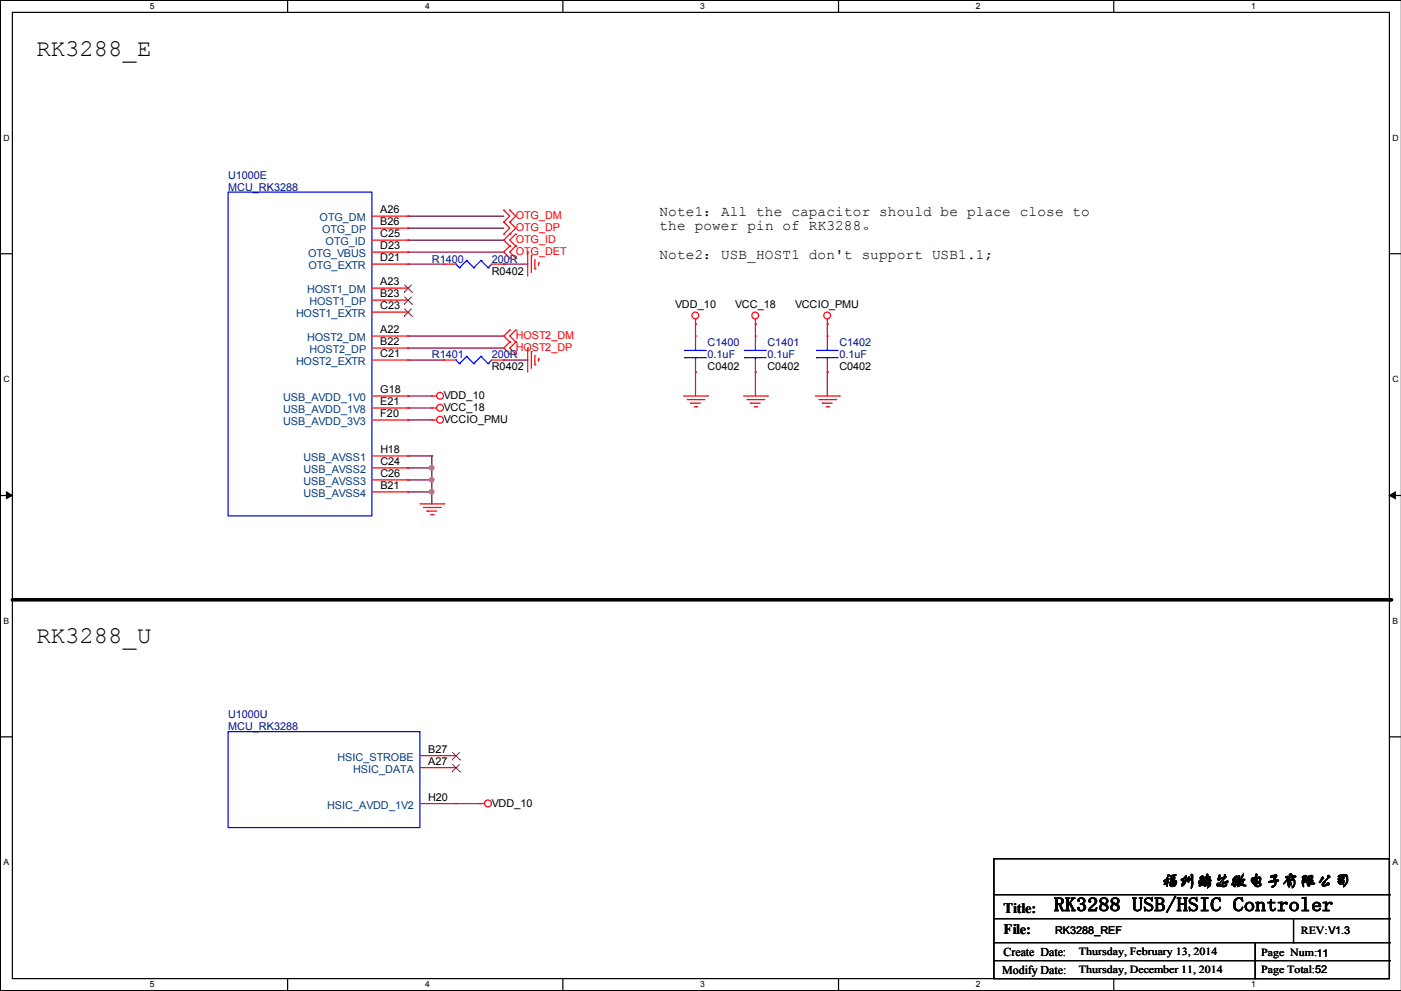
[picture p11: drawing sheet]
<svg xmlns="http://www.w3.org/2000/svg" width="297mm" height="210mm" viewBox="0 0 297 210" stroke-linecap="round" stroke-linejoin="round" font-family="sans-serif">
<path d="M2.6 2.6h291.9v204.7h-291.9zM297 .1h-296.9v209.8h296.9" fill="none" stroke="#000" stroke-width=".25"/>
<g fill="#fff">
<path d="M31.7 .3h1.1v2.1h-1.1z"/>
<path d="M31.7 207.6h1.1v2h-1.1z"/>
</g>
<path d="M61 .1v2.5M61 207.3v2.6" fill="none" stroke="#000" stroke-width=".25"/>
<g fill="#fff">
<path d="M90.1 .3h1v2.1h-1z"/>
<path d="M90.1 207.6h1v2h-1z"/>
</g>
<path d="M119.3 .1v2.5M119.3 207.3v2.6" fill="none" stroke="#000" stroke-width=".25"/>
<g fill="#fff">
<path d="M148.4 .3h1v2.1h-1z"/>
<path d="M148.4 207.6h1v2h-1z"/>
</g>
<path d="M177.7 .1v2.5M177.7 207.3v2.6" fill="none" stroke="#000" stroke-width=".25"/>
<g fill="#fff">
<path d="M206.8 .3h1.1v2.1h-1.1z"/>
<path d="M206.8 207.6h1.1v2h-1.1z"/>
</g>
<path d="M236.1 .1v2.5M236.1 207.3v2.6" fill="none" stroke="#000" stroke-width=".25"/>
<g fill="#fff">
<path d="M265.2 .3h1v2.1h-1z"/>
<path d="M265.2 207.6h1v2h-1z"/>
<path d="M.8 28.2h1.2v2h-1.2z"/>
<path d="M295.1 28.2h1.3v2h-1.3z"/>
<path d="M.8 79.3h1.2v2.1h-1.2z"/>
<path d="M295.1 79.3h1.3v2.1h-1.3z"/>
</g>
<path d="M.1 53.8h2.5M294.5 53.8h2.5" fill="none" stroke="#000" stroke-width=".25"/>
<g fill="#fff">
<path d="M.8 130.6h1.1v2h-1.1z"/>
<path d="M295.1 130.6h1.2v2h-1.2z"/>
</g>
<path d="M.1 105h2.5M294.5 105h2.5" fill="none" stroke="#000" stroke-width=".25"/>
<path d="M1.4 104.2l1.2 .8-1.2 .7zM294.5 105l1.2-.8v1.5z" fill="#000" stroke="#000" stroke-width=".21"/>
<g fill="#fff">
<path d="M.8 181.7h1.1v2h-1.1z"/>
<path d="M295.1 181.7h1.1v2h-1.1z"/>
</g>
<g fill="none" stroke="#000" stroke-width=".25">
<path d="M.1 156.1h2.5M294.5 156.1h2.5M210.7 181.9h83.8v25.4h-83.8zM210.7 189.6h83.8M210.7 194.6h83.8M210.7 199.7h83.8M266 199.7v7.6M274.2 199.7h.1M274.2 194.6v5.1M294.5 189.6h.1M294.5 194.6h.1M294.5 199.7h.1"/>
<path d="M210.7 203.5h83.8M266 207.3h.1M294.5 203.5h.1"/>
</g>
<path d="M2.6 127.1h292.1" fill="none" stroke="#000" stroke-width=".76"/>
<circle cx="294.7" cy="127.1" r=".38" fill="#000"/>
<g fill="none" stroke="#800040" stroke-width=".25">
<path d="M86.4 50.9h.1M86.4 45.8h.1M86.4 56h.1M86.4 48.3h.1M86.4 53.4h.1M86.4 50.9h20.4M86.4 45.8h20.4M86.4 56h7.7M86.4 48.3h20.4M86.4 53.4h20.4M106.8 56h.1M106.8 56h5"/>
<path d="M86.4 73.7h.1M86.4 71.2h.1M86.4 76.3h.1M86.4 73.7h20.4M86.4 71.2h20.4M86.4 76.3h7.7M106.8 76.3h.1M106.8 76.3h5M147.4 68.7h.1M147.4 78.8h.1M147.4 68.7v2.5M147.4 78.8v5.1"/>
<path d="M160.1 68.7h.1M160.1 78.8h.1M160.1 68.7v2.5M160.1 78.8v5.1M175.3 68.7h.1M175.3 78.8h.1M175.3 68.7v2.5M175.3 78.8v5.1M86.4 99.1h.1M86.4 96.6h.1M86.4 89h.1M86.4 86.4h.1"/>
<path d="M86.4 83.9h.1M86.4 99.1h5.1M86.4 96.6h5.1M86.4 89h5.1M86.4 86.4h5.1M86.4 83.9h5.1M91.5 96.6h.1M91.5 99.1h.1M91.5 96.6v10.2M86.4 104.2h.1M86.4 101.7h.1M86.4 104.2h5.1"/>
<path d="M86.4 101.7h5.1M91.5 104.2h.1M91.5 101.7h.1M96.6 170.3h.1M96.6 170.3h5.1"/>
</g>
<g fill="#f0f" stroke="#f0f" stroke-width=".25">
<circle cx="91.5" cy="99.1" r=".47"/>
<circle cx="91.5" cy="104.2" r=".47"/>
<circle cx="91.5" cy="101.6" r=".47"/>
</g>
<g fill="none" stroke="#f00" stroke-width=".25">
<path d="M78.8 45.8h7.6M78.8 48.3h7.6M78.8 53.4h7.6M78.8 50.9h7.6M78.8 56h7.6M86.4 45.8h.1M86.4 48.3h.1M86.4 53.4h.1M86.4 50.9h.1M86.4 56h.1M94.1 56h.1M94.1 56h2.5"/>
<path d="M104.2 56h2.6M106.8 47.1h.1M106.8 44.5h.1M106.8 49.6h.1M106.8 56h.1M106.8 44.5l1.2 1.3-1.2 1.3M106.8 47.1l1.2 1.2-1.2 1.3M108 47.1h.1M108 44.5h.1M108 49.6h.1M108 52.2h.1M108 54.7h.1"/>
<path d="M108 44.5l1.3 1.3-1.3 1.3M108 47.1l1.3 1.2-2.5 2.6 1.2 1.3M108 52.2l-1.2 1.2 1.2 1.3M109.3 52.2h.1M109.3 49.6h.1M109.3 54.7h.1M109.3 49.6l-1.3 1.3 1.3 1.3M109.3 52.2l-1.3 1.2 1.3 1.3M111.8 53.4h.1M111.8 53.4v5.1M112.6 54.2h.1M112.6 54.2v3.5"/>
<path d="M113.4 57h.1M113.4 54.9v2.1M114.1 55.7h.1M114.1 55.7v.5M78.8 61h7.6M78.8 63.6h7.6M78.8 76.3h7.6M78.8 71.2h7.6M78.8 73.7h7.6M78.8 66.1h7.6M86.4 61h.1M86.4 63.6h.1"/>
<path d="M86.4 76.3h.1M86.4 71.2h.1M86.4 73.7h.1M86.4 66.1h.1M94.1 76.3h.1M94.1 76.3h2.5M104.2 76.3h2.6M106.8 76.3h.1M108 75h.1M108 72.5h.1M108 69.9h.1M108 72.5l-1.2 1.2 1.2 1.3"/>
<path d="M108 69.9l-1.2 1.3 1.2 1.3M109.3 75h.1M109.3 72.5h.1M109.3 69.9h.1M109.3 72.5l-1.3 1.2 1.3 1.3M109.3 69.9l-1.3 1.3 1.3 1.3M111.8 73.7h.1M111.8 73.7v5.1M112.6 74.5h.1M112.6 74.5v3.6M113.4 77.3h.1M113.4 75.3v2"/>
<path d="M114.1 76h.1M114.1 76v.5M147.4 68.7h.1M147.4 78.8h.1M147.4 71.2h.1M147.4 67.6v1.1M147.4 71.2v2.5M147.4 76.3v2.5M160.1 68.7h.1M160.1 78.8h.1M160.1 71.2h.1M160.1 67.6v1.1"/>
<path d="M160.1 71.2v2.5M160.1 76.3v2.5M175.3 68.7h.1M175.3 78.8h.1M175.3 71.2h.1M175.3 67.6v1.1M175.3 71.2v2.5M175.3 76.3v2.5M78.8 89h7.6M78.8 83.9h7.6M78.8 86.4h7.6M78.8 96.6h7.6"/>
<path d="M78.8 99.1h7.6M86.4 83.9h.1M86.4 89h.1M86.4 86.4h.1M86.4 96.6h.1M86.4 99.1h.1M91.5 89h.1M91.5 83.9h.1M91.5 86.4h.1M91.5 89h1M91.5 83.9h1M91.5 86.4h1"/>
<path d="M144.9 83.9h5M145.6 84.7h3.6M146.4 85.4h.1M146.4 85.4h2M147.2 86.2h.5M147.7 86.2h.1M149.2 84.7h.1M149.9 83.9h.1M157.6 83.9h5M158.3 84.7h3.6M159.1 85.4h.1M159.1 85.4h2"/>
<path d="M159.9 86.2h.5M160.4 86.2h.1M161.9 84.7h.1M162.6 83.9h.1M172.8 83.9h5.1M173.6 84.7h3.5M174.3 85.4h.1M174.3 85.4h2.1M175.1 86.2h.5M175.6 86.2h.1M177.1 84.7h.1M177.9 83.9h.1"/>
<path d="M78.8 101.7h7.6M78.8 104.2h7.6M86.4 101.7h.1M86.4 104.2h.1M89 106.8h5.1M89.7 107.5h3.6M90.5 108.3h.1M90.5 108.3h2M91.3 109.1h.5M91.8 109.1h.1M93.3 107.5h.1M94.1 106.8h.1"/>
<path d="M89 170.3h7.6M89 160.1h7.6M89 162.6h7.6M96.6 160.1h.1M96.6 162.6h.1M96.6 170.3h.1M101.7 170.3h.1M101.7 170.3h1"/>
<circle cx="147.4" cy="66.8" r=".72"/>
<circle cx="160.1" cy="66.8" r=".72"/>
<circle cx="175.3" cy="66.8" r=".72"/>
<circle cx="93.3" cy="86.4" r=".72"/>
<circle cx="93.3" cy="88.9" r=".72"/>
<circle cx="93.3" cy="83.9" r=".72"/>
<circle cx="103.4" cy="170.2" r=".72"/>
</g>
<g fill="none" stroke="#00f" stroke-width=".25">
<path d="M48.3 40.7h30.5v68.6h-30.5zM96.6 56h.1M96.6 56l.8 .7M97.4 56.7h.1M98.9 55.2h.1M98.9 55.2l1.5 1.5M98.9 55.2l-1.5 1.5M100.4 56.7h.1M101.9 55.2h.1M101.9 55.2l1.6 1.5M101.9 55.2l-1.5 1.5M103.5 56.7h.1"/>
<path d="M104.2 56l-.7 .7M96.6 76.3h.1M96.6 76.3l.8 .7M97.4 77h.1M98.9 75.5h.1M98.9 75.5l1.5 1.5M98.9 75.5l-1.5 1.5M100.4 77h.1M101.9 75.5h.1M101.9 75.5l1.6 1.5M101.9 75.5l-1.5 1.5M103.5 77h.1"/>
<path d="M104.2 76.3l-.7 .7M145.1 74.3h.1M145.1 75.8h.1M145.1 74.3h4.6M145.1 75.8h4.6M147.4 75.8h.1M147.4 74.3h.1M147.4 73.7v.6M147.4 75.8v.5M157.8 74.3h.1M157.8 75.8h.1M157.8 74.3h4.6"/>
<path d="M157.8 75.8h4.6M160.1 75.8h.1M160.1 74.3h.1M160.1 73.7v.6M160.1 75.8v.5M173.1 74.3h.1M173.1 75.8h.1M173.1 74.3h4.5M173.1 75.8h4.5M175.3 75.8h.1M175.3 74.3h.1M175.3 73.7v.6"/>
<path d="M175.3 75.8v.5M48.3 155h40.7v20.3h-40.7z"/>
</g>
<g fill="none" stroke="#804000" stroke-width=".21">
<path d="M85.6 61.9h.1M85.6 64.5h.1M85.6 67h.1M85.7 60.3l1.6 1.6M85.7 62.9l1.6 1.6M85.7 65.4l1.6 1.6M87.2 60.3l-1.6 1.6M87.2 62.9l-1.6 1.6M87.2 65.4l-1.6 1.6M87.3 61.9h.1M87.3 64.5h.1M87.3 67h.1"/>
<path d="M95.9 159.4l1.6 1.6M97.4 159.4l-1.6 1.6M95.8 161h.1M95.8 163.5h.1M95.9 161.9l1.6 1.6M97.4 161.9l-1.6 1.6M97.5 161h.1M97.5 163.5h.1"/>
</g>
<g font-size="5.1">
<text x="7.7" y="11.9">RK3288_E</text>
<text x="7.7" y="136.3">RK3288_U</text>
</g>
<text font-size="4.1" x="223.4" y="193">RK3288 USB/HSIC Controler</text>
<text font-size="3.6" x="246.2" y="187.7">福州瑞芯微电子有限公司</text>
<g font-size="3">
<text x="139.8" y="45.7">Note1：All the capacitor should be place close to</text>
<text x="139.8" y="48.8">the power pin of RK3288。</text>
<text x="139.8" y="54.9">Note2：USB_HOST1 don't support USB1.1;</text>
<text x="212.7" y="193.4">Title:</text>
<text x="212.7" y="198">File:</text>
</g>
<g font-size="2.5">
<text x="212.7" y="202.5">Create Date:</text>
<text x="212.4" y="206.3">Modify Date:</text>
</g>
<g font-size="2.3" fill="#000080">
<text x="48.3" y="37.8">U1000E</text>
<text x="48.3" y="40.4">MCU_RK3288</text>
<text x="91.5" y="55.6">R1400</text>
<text x="104.2" y="55.6">200R</text>
<text x="91.5" y="75.9">R1401</text>
<text x="104.2" y="75.9">200R</text>
<text x="150" y="73.4">C1400</text>
<text x="150" y="75.9">0.1uF</text>
<text x="162.7" y="73.4">C1401</text>
<text x="162.7" y="75.9">0.1uF</text>
<text x="177.9" y="73.4">C1402</text>
<text x="177.9" y="75.9">0.1uF</text>
<text x="48.3" y="152.1">U1000U</text>
<text x="48.3" y="154.7">MCU_RK3288</text>
</g>
<g font-size="2.3" fill="#004080">
<text x="67.7" y="46.9">OTG_DM</text>
<text x="68.2" y="49.4">OTG_DP</text>
<text x="69" y="52">OTG_ID</text>
<text x="65.3" y="54.5">OTG_VBUS</text>
<text x="65.4" y="57.1">OTG_EXTR</text>
<text x="65.1" y="62.1">HOST1_DM</text>
<text x="65.6" y="64.7">HOST1_DP</text>
<text x="62.7" y="67.2">HOST1_EXTR</text>
<text x="62.7" y="77.4">HOST2_EXTR</text>
<text x="65.1" y="72.3">HOST2_DM</text>
<text x="65.6" y="74.8">HOST2_DP</text>
<text x="60" y="85">USB_AVDD_1V0</text>
<text x="60" y="87.5">USB_AVDD_1V8</text>
<text x="60" y="90.1">USB_AVDD_3V3</text>
<text x="64.4" y="97.7">USB_AVSS1</text>
<text x="64.4" y="100.2">USB_AVSS2</text>
<text x="64.4" y="102.8">USB_AVSS3</text>
<text x="64.4" y="105.3">USB_AVSS4</text>
<text x="71.5" y="161.2">HSIC_STROBE</text>
<text x="74.9" y="163.7">HSIC_DATA</text>
<text x="69.3" y="171.4">HSIC_AVDD_1V2</text>
</g>
<g font-size="2.3">
<text x="80.6" y="45.2">A26</text>
<text x="80.6" y="47.8">B26</text>
<text x="80.6" y="52.8">D23</text>
<text x="80.6" y="50.3">C25</text>
<text x="80.6" y="55.4">D21</text>
<text x="104.2" y="58.2">R0402</text>
<text x="80.6" y="60.5">A23</text>
<text x="80.6" y="63">B23</text>
<text x="80.6" y="65.5">C23</text>
<text x="143.1" y="65.3">VDD_10</text>
<text x="155.8" y="65.3">VCC_18</text>
<text x="168.5" y="65.3">VCCIO_PMU</text>
<text x="80.6" y="70.6">A22</text>
<text x="80.6" y="75.7">C21</text>
<text x="80.6" y="73.2">B22</text>
<text x="80.6" y="83.3">G18</text>
<text x="104.2" y="78.5">R0402</text>
<text x="150" y="78.5">C0402</text>
<text x="162.7" y="78.5">C0402</text>
<text x="177.9" y="78.5">C0402</text>
<text x="80.6" y="88.4">F20</text>
<text x="80.6" y="85.9">E21</text>
<text x="94.1" y="89.7">VCCIO_PMU</text>
<text x="94.1" y="84.6">VDD_10</text>
<text x="94.1" y="87.1">VCC_18</text>
<text x="80.6" y="96">H18</text>
<text x="80.6" y="98.6">C24</text>
<text x="80.6" y="101.1">C26</text>
<text x="80.6" y="103.6">B21</text>
<text x="90.8" y="159.5">B27</text>
<text x="90.8" y="162.1">A27</text>
<text x="90.8" y="169.7">H20</text>
<text x="104.2" y="170.9">VDD_10</text>
<text x="223.6" y="197.9">RK3288_REF</text>
<text x="275.7" y="198">REV:V1.3</text>
<text x="228.7" y="202.3">Thursday, February 13, 2014</text>
<text x="267.3" y="202.5">Page Num:11</text>
<text x="228.7" y="206.1">Thursday, December 11, 2014</text>
<text x="267.3" y="206.1">Page Total:52</text>
</g>
<g font-size="2.3" fill="#f00">
<text x="109.3" y="46.5">OTG_DM</text>
<text x="109.3" y="49">OTG_DP</text>
<text x="109.3" y="51.6">OTG_ID</text>
<text x="109.3" y="54.1">OTG_DET</text>
<text x="109.3" y="71.9">HOST2_DM</text>
<text x="109.3" y="74.4">HOST2_DP</text>
</g>
<g font-size="1.8">
<text x="31.8" y="1.9">5</text>
<text x="90.1" y="1.9">4</text>
<text x="148.4" y="1.9">3</text>
<text x="206.8" y="1.9">2</text>
<text x="265.2" y="1.9">1</text>
<text x=".8" y="29.8">D</text>
<text x="295.2" y="29.8">D</text>
<text x=".8" y="80.9">C</text>
<text x="295.2" y="80.9">C</text>
<text x=".8" y="132.2">B</text>
<text x="295.2" y="132.2">B</text>
<text x=".8" y="183.3">A</text>
<text x="295.2" y="183.3">A</text>
<text x="31.8" y="209.2">5</text>
<text x="90.1" y="209.2">4</text>
<text x="148.4" y="209.2">3</text>
<text x="206.8" y="209.2">2</text>
<text x="265.2" y="209.2">1</text>
</g>
</svg>
